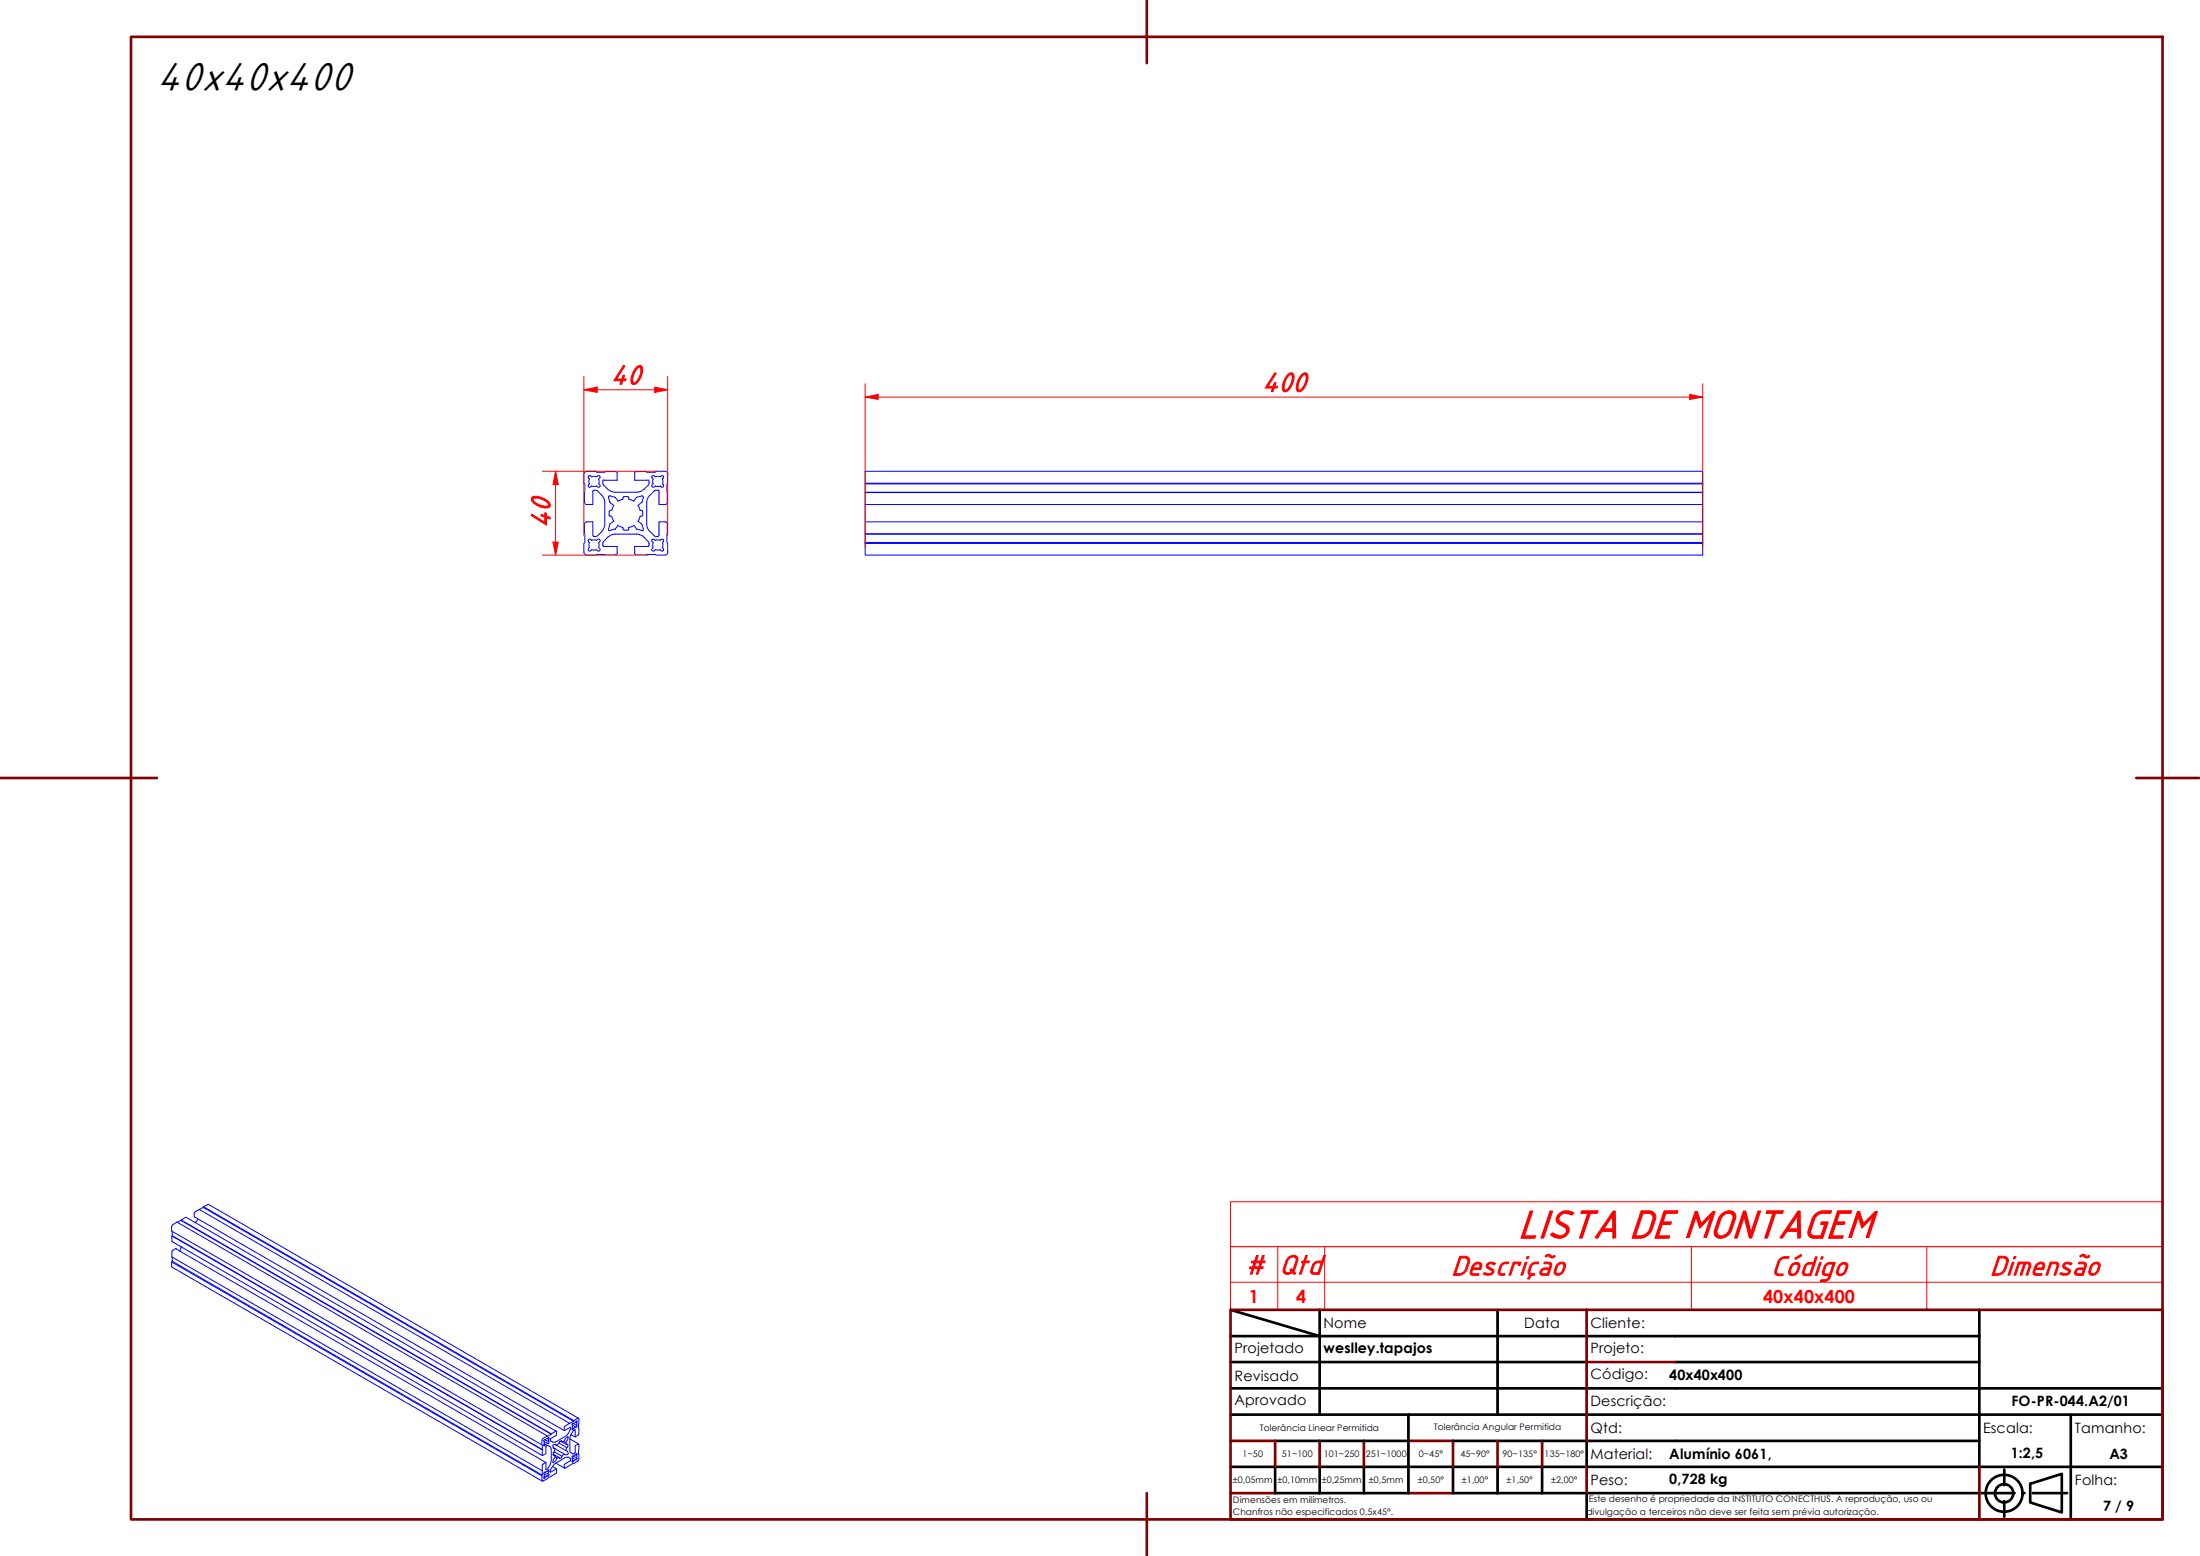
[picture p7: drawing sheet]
<svg xmlns="http://www.w3.org/2000/svg" width="420mm" height="297mm" viewBox="0 0 420 297" stroke-linecap="round" stroke-linejoin="round" font-family="sans-serif">
<!-- layer: Visible ABNT -->
<g fill="none" stroke="#00f" stroke-width=".19">
<path d="M111.5 90.6v1.7l.2 .1-.1 3.5 .2 .4h.2M112 99.6h1.2M112 96.3h1.2M112 99.6l-.3 .2-.1 .2M112.1 90a.6 .6 0 0 0-.6 .6M112.1 90h1.7l.1 .2 3.6-.2M112.4 91.2l.2 .2-.1 .3 .1 .7M112.4 92.5a.29 .29 0 0 0 0 .4 .29 .29 0 0 0 .4 0M112.6 92.4l-.2 .1M112.8 92.9l.2-.1 .3 .1 .6-.1 .2 .1M113 91a.32 .32 0 0 0-.4-.2 .32 .32 0 0 0-.2 .4v.1M113 91l.6-.1 .3 .1"/>
<path d="M113.2 99.6h.1M113.2 99.7v2.5l.2 .2M113.2 93.8v2.5M113.2 96.3h.1M113.4 93.6h.3M113.4 93.6l-.2 .2M113.8 93.6l.4 .2M113.9 91l.2-.1a.29 .29 0 0 1 .4 0 .29 .29 0 0 1 0 .4M114.2 93.8a2.94 2.94 0 0 1 1.3 2.2M114.3 91.4l.1 .7-.1 .3M114.4 92.4l.1 .1M114.5 91.2l-.1 .2"/>
<path d="M114.5 92.5a.29 .29 0 0 1 0 .4 .29 .29 0 0 1-.4 0M115.3 91.7h2.6M115.3 91.6l-.2 .3v.5l.2 .2a2.94 2.94 0 0 0 2.2 1.4M115.5 95.9v4.1M116.2 94.9l.3 1M116.5 94.7l.9 .2M116.5 95.8v.2M116.5 94.7h-.2l-.1 .2M116.5 95.9l.7 .6-.4 .9-.4 .2v.9h.4M116.8 98.6l.4 .9-.7 .6-.3 1.1 .3 .1M117.4 94.9l.2 .1M117.5 94h4.1"/>
<path d="M117.5 90l.4 .2v.2M117.5 95l.5 .7 1-.4M117.9 90.5v1.1M117.9 91.6l-.1 .1M119.2 94.8h.7M119.2 94.8l-.3 .5M119.9 94.8l.2 .2v.3M121.2 90.5v1.1M121.5 95l-.5 .7-.9-.4M121.6 90l-.4 .2v.2M121.6 90l3.6 .2 .1-.2h1.7a.6 .6 0 0 1 .6 .6M122.2 98.6l-.3 .9 .7 .5 .3 1"/>
<path d="M122.5 95.9l-.6 .6 .3 .9 .4 .1 .1 .2M122.6 95.8l-.1 .2M122.7 97.6v.7M122.7 98.3l-.1 .2h-.4M122.9 94.9l-.1-.2h-.2l-1.1 .3M122.9 94.9l-.3 1M123.5 95.9v4.1M123.7 91.6l.3 .2-.2 .8a3 3 0 0 1-2.2 1.4M123.8 91.7h-2.5M124.1 94.6a2 2 0 0 0-.6 1.4M124.5 92.9h.4M124.5 90.9l.2-.1 .5 .2"/>
<path d="M124.5 92.5v.4M124.5 90.9v.4M124.6 91.2l.1 .2M124.7 92.4l-.1 .1M124.8 91.4l-.1 .3 .1 .7M125.2 92.8l-.2 .1M125.2 92.8l.3 .1 .6-.1 .1 .1M125.2 91l.6-.1 .3 .1M125.3 93.6h.4M125.3 93.6l-.4 .2-.8 .7M125.6 93.6l.3 .2M125.9 99.6h1.1l.4 .2v.2"/>
<path d="M125.9 99.7v2.5l-.3 .2M125.9 93.8v2.5M126.1 91a.32 .32 0 0 1 .4-.2 .32 .32 0 0 1 .2 .4v.1M126.5 92.4l.2 .1M126.5 91.4l.1 .7-.1 .3M126.7 92.5a.29 .29 0 0 1 0 .4 .29 .29 0 0 1-.4 0M126.7 91.2l-.2 .2M127.5 90.6l-.1 5.5-.3 .2h-1.2M165.2 99.6h160v2.3M165.2 96.3h160v3.3M165.2 94h160v2.3M165.2 94h160"/>
<path d="M165.2 92.4h160v1.6M165.2 92.3h160v.1M325.2 92.3v-2.3h-160v16h160v-2.3h-160M111.6 100.1l.1 3.5-.2 .1v1.7a.6 .6 0 0 0 .6 .6M112.6 103.6l-.1 .3 .1 .6M112.6 104.5l-.2 .2a.29 .29 0 0 0 0 .4 .29 .29 0 0 0 .4 0l.2-.1M113 104.9l.3 .1 .6-.1M113.4 102.4h.3M114.2 102.2l-.4 .2M114.3 103.6l.1 .6-.1 .3M114.4 104.5l.1 .2M114.5 103.4l-.1 .2"/>
<path d="M114.5 103.4a.3 .3 0 0 0 0-.4 .3 .3 0 0 0-.4 0l-.2 .2-.6-.1-.3 .1-.2-.2a.29 .29 0 0 0-.4 0 .29 .29 0 0 0 0 .4l.2 .2M114.5 104.7a.29 .29 0 0 1 0 .4 .29 .29 0 0 1-.4 0l-.2-.1M115.1 103.7v.4M115.1 104.1l.2 .2M115.3 104.3h2.6M115.5 100a2.7 2.7 0 0 1-1.3 2.2M117.4 101l-.9 .3M117.5 105.9l-3.6-.1-.1 .2h-1.7M117.5 102h4.1M117.5 102h-.4a3.2 3.2 0 0 0-1.9 1.5l-.1 .3M117.6 101l-.2 .1M117.8 104.3h.1"/>
<path d="M117.9 104.3v1.2M117.9 105.5l-.2 .3-.2 .1M118 100.3l1 .4M118 100.3l-.5 .7M118.9 100.6l.1 .4 .2 .2M119.2 101.2h.7M120.1 100.6v.4l-.2 .2M121 100.3l.5 .7M121 100.3l-.9 .4M121.2 105.5v.2l.4 .2M121.3 104.3h-.1M121.5 101l.1 .1"/>
<path d="M121.6 102a2.96 2.96 0 0 1 2.3 1.5l.1 .3M121.7 101l.9 .3M122.9 101.1l-.1 .2h-.2M123.5 100a2 2 0 0 0 .6 1.4M123.8 104.3h-2.6v1.2M124 104.1l-.3 .2M124 103.7v.4M124.1 101.5l.8 .7 .4 .2M124.5 103l.4-.1 .3 .3M124.5 103v.3l.2 .3M124.7 104.5l-.2 .3v.3M124.8 103.6l-.1 .3 .1 .6"/>
<path d="M125.2 105l-.3 .2-.4-.1M125.2 104.9l.3 .1 .6-.1M125.2 103.2l.6-.1 .3 .1 .1-.2a.3 .3 0 0 1 .5 0 .3 .3 0 0 1 0 .4l-.2 .2M125.3 102.4h.4M126.5 104.5l.2 .2a.29 .29 0 0 1 0 .4 .29 .29 0 0 1-.4 0l-.2-.1M126.5 103.6l.1 .6-.1 .3M127.4 100.1v3.5l.1 .1v1.7M127.6 105.4a.6 .6 0 0 1-.7 .6h-1.6l-.1-.2-3.6 .1M165.2 103.6h160v.1M165.2 102h160v1.6M165.2 101.9l160 .1M32.8 236l70.8 40.8v1.1l.7-.4v-1.4l.3-.1a.74 .74 0 0 1 .7 .7v2.1l-.3 .9-.4 .7-.3 .2v-1.3l-.6 .2-.1 .2v1.1"/>
<path d="M32.9 235.1v1.9l70.7 40.9M32.9 240v.8l-.1 .1v.8l.1 .2 70.7 40.9M32.9 235.9l70.7 40.9M33.5 238.4h.1M33.5 238.4l-.7 .5v1.1l70.8 40.8v.8M33.5 238.4l70.8 40.8M33.8 233.3l1.8-.9 70.6 40.8M34.5 238v.6l-.2 .3M34.5 238h.1M34.5 233l70.8 40.8-.8 .3M34.6 232.9l70.7 40.9M37.2 233.3h.1"/>
<path d="M37.8 232.7l-.6 .6M38.1 230.9l1.7-1 70.7 40.8M38.8 230.5l70.7 40.8-.7 .4M38.9 230.4l70.7 40.8-.1 .1M32.8 240.9l70.7 40.8 .1 1.1 2.6-1.6 .1-.8-1.2 .6 .1-.5 .3-.5M32.9 240.8l70.7 40.8-.1 .1M103.5 275.8l.1-1 .9-.7-70.7-40.8-.8 .5-.2 .4v.8l70.7 40.8 .1 .9M103.9 275.2v.4M103.9 275.6l.2 .2-.2 .2zM104.1 274.9a.19 .19 0 0 0-.2 0 .19 .19 0 0 0 0 .3M104.1 274.9l.7 .3a.19 .19 0 0 1 0 .2 .19 .19 0 0 1-.2 .1l-.7-.3M104.6 275.5l-.5 .3"/>
<path d="M104.6 274.6l-.5 .3M104.8 274.8v.4M104.8 274.4v.4l-.2-.2zM105.5 280l.8 .4M105.9 277.2l1.4 .8-.1 .3-.4 .1v-.2l-.9-.5 .1 .4M105.9 277.2l-.2 .1v.5l.2-.1-.3-.1M106 278.1l.4 .2a1.25 1.25 0 0 1-.8 1v-.1a1.15 1.15 0 0 1 .4-1.1zM106 275.8l.4 .2-.3-.3-.5 .2 .1 .6 .3 .1-.3-.3M106.2 279.3l-.7 .7M106.2 279.3l1.6 1M106.8 278.2l-.4 .1M106.8 275.5l-.4 .5 2 1 .1 .5-.6 .2-1.9-1.1-.1 .6"/>
<path d="M107.1 275.1l.2 .2v-.3l-.5 .3v.2M107.7 277.5l-.4 .5M107.7 275.2l-.4 .1 .9 .5 .2-.1v.6h-.2l-1.4-.8M107.8 273.1l-70.7-40.8v-.9l.9-.5 70.8 40.8-1 .8v.6l1.2-.6v.3l-.4 .7-.4 .6-2 1.2a.97 .97 0 0 1-1.1-.4l.1-.3 1.1-.6v-.8l-1 .5M107.9 274.6l.6-.3-.1 .6-.3 .5-.4-.2zM108.1 275.4l.1 .4M108.2 276.3l-.1 .6M108.8 274.7v2.3l.3 .4 .5 .1 .3-.2v-1.3l.5-.4 .2 .2v2.8l-.2 .3-.8 .5-1.8 .9v-.7l1.1-.7v-.5a.85 .85 0 0 0-1-.2l-1.7 1.1M108.8 274.7l1.7 .9M109 273.9l.9 .4M109.3 278.3v.5M109.3 278.8l.2 .1-.2 .2z"/>
<path d="M109.3 272.5l.2 .2-.2 .2zM109.3 272.1v.4M109.5 278l.6 .3a.19 .19 0 0 1 .1 .3 .19 .19 0 0 1-.3 0l-.6-.3M109.5 278l-.2-.1-.1 .2 .1 .2M109.5 271.8l.7 .5-.2 .2-.7-.4M109.5 271.8a.19 .19 0 0 0-.2 0 .19 .19 0 0 0 0 .3M109.6 271.2l.7-.5 .3 .1v2.9l-.2 .2-.5 .4v-1.3l-.5 .2a1.97 1.97 0 0 0-.6 1.5M109.9 278.6l-.4 .3M109.9 277.7l-.4 .3M109.9 272.4l-.4 .3M109.9 271.5l-.4 .3M110.1 277.9v.4"/>
<path d="M110.1 277.5h.1l-.1 .4-.2-.2zM110.1 271.6v.5M110.1 271.3h.1l-.1 .3-.2-.1zM103.9 281.4v.5M103.9 281.9l.2 .1-.2 .2zM104.1 281.1l-.2-.1-.1 .2 .1 .2M104.1 281.1l.7 .3v.3l-.2 .1-.7-.4M104.6 281.7l-.5 .3M104.6 280.8l-.3 .1-.2 .2M104.8 281v.4M104.8 280.6v.4l-.2-.2z"/>
</g>
<path d="M244 238v12M253 238v12M323 238v12M368 238v12M413 238v-8.6h-178v20.6h178v-5.2h-178" fill="none" stroke="#f00" stroke-width=".19"/>
<path d="M235 238h178v6.8" fill="none" stroke="#f00" stroke-width=".22"/>
<!-- layer: Borda A3/A4 (ABNT) -->
<g fill="none" stroke="#800000" stroke-width=".51">
<path d="M25 7h388v283.1h-388zM219 0v12.1M0 148.5h30M408 148.5h12M235 250h178v40.1h-178zM303 250v25.1M235 275.1h8.5v4.9M252 275.1v4.9M260.5 275.1v4.9M269 275.1h8.5v4.9M286 275.1v4.9M294.5 275.1v4.9"/>
<path d="M303 260h17M219 285v12M235 285h8.5M269 285h8.5M303 280v5M378 280v10.1"/>
</g>
<g fill="none" stroke="#000" stroke-width=".51">
<path d="M235 255.1h143M235 250l17 5.1M252 250v20.1M286 250v10M378 250v30M235 260h51M235 265h178M235 270.1h178M243.5 275.1h25.5M269 270.1v14.9h-25.5v-5M277.5 275.1h25.5M286 260h17"/>
<path d="M286 260v10.1M303 275.1h75M303 275.1v4.9M320 260h58M395.5 270.1v20M235 280h178M252 280v5M260.5 280v5M277.5 280v5h100.5M286 280v5M294.5 280v5M303 285v5.1"/>
<path d="M378.3 285h6.4M382.8 280.5v3M382.8 286.6v2.9M386.3 285h.4M387.7 283.3l6.1-1.9v7.3l-6.1-1.9zM388.2 285h6.6"/>
<circle cx="382.7" cy="285.1" r="3.5"/>
<circle cx="382.7" cy="285.1" r="1.75"/>
</g>
<path d="M111.5 74.4h2.5" fill="none" stroke="#f00" stroke-width=".19"/>
<path d="M111.5 74.4l2.5-.5v1z" fill="#f00"/>
<path d="M111.5 74.4l2.5-.5v1zM125 74.4h2.5" fill="none" stroke="#f00" stroke-width=".19"/>
<path d="M125 73.9l2.5 .5-2.5 .5z" fill="#f00"/>
<path d="M111.5 71.9v30.3M114 74.4h11M125 73.9l2.5 .5-2.5 .5zM127.5 71.9v30.3M106.1 103.5v2.5" fill="none" stroke="#f00" stroke-width=".19"/>
<path d="M105.6 103.5h1l-.5 2.5z" fill="#f00"/>
<path d="M106.1 90v2.5M105.6 103.5h1l-.5 2.5z" fill="none" stroke="#f00" stroke-width=".19"/>
<path d="M106.1 90l.5 2.5h-1z" fill="#f00"/>
<path d="M165.2 75.8h2.5M103.6 90h21.8M106.1 90l.5 2.5h-1zM106.1 92.5v11M103.6 106h20.2" fill="none" stroke="#f00" stroke-width=".19"/>
<path d="M165.2 75.8l2.5-.5v.9z" fill="#f00"/>
<path d="M165.2 75.8l2.5-.5v.9zM322.7 75.8h2.5" fill="none" stroke="#f00" stroke-width=".19"/>
<path d="M322.7 75.3l2.5 .5-2.5 .4z" fill="#f00"/>
<path d="M165.2 73.3v31.2M167.7 75.8h155M322.7 75.3l2.5 .5-2.5 .4zM325.2 73.3v31.2" fill="none" stroke="#f00" stroke-width=".19"/>
<text font-size="8.2" x="30" y="17.2">40x40x400</text>
<text font-size="8.1" fill="#f00" x="289.9" y="236.3">LISTA DE MONTAGEM</text>
<g font-size="5.6" fill="#f00">
<text x="116.6" y="73.3">40</text>
<text x="241" y="74.7">400</text>
<text x="105" y="100.8" transform="rotate(-90 105 100.8)">40</text>
<text x="237.8" y="243.2">#</text>
<text x="244.3" y="243.2">Qtd</text>
<text x="277.2" y="243.4">Descrição</text>
<text x="338.3" y="243.4">Código</text>
<text x="380" y="243.4">Dimensão</text>
</g>
<g font-size="3.4" fill="#f00">
<text x="238.5" y="248.7">1</text>
<text x="247.5" y="248.7">4</text>
<text x="336.7" y="248.7">40x40x400</text>
</g>
<g font-size="2.7">
<text x="252.8" y="253.5">Nome</text>
<text x="291.1" y="253.5">Data</text>
<text x="303.8" y="253.5">Cliente:</text>
<text x="235.8" y="258.3">Projetado</text>
<text x="235.8" y="263.6">Revisado</text>
<text x="252.8" y="258.3">weslley.tapajos</text>
<text x="303.8" y="263.3">Código:</text>
<text x="303.8" y="258.3">Projeto:</text>
<text x="318.8" y="263.5">40x40x400</text>
<text x="235.8" y="268.3">Aprovado</text>
<text x="303.8" y="268.3">Descrição:</text>
<text x="384.2" y="268.4">FO-PR-044.A2/01</text>
<text x="303.8" y="273.5">Qtd:</text>
<text x="378.8" y="273.5">Escala:</text>
<text x="396.2" y="273.5">Tamanho:</text>
<text x="303.8" y="278.6">Material:</text>
<text x="318.8" y="278.5">Alumínio 6061,</text>
<text x="384" y="278.4">1:2,5</text>
<text x="402.8" y="278.6">A3</text>
<text x="303.8" y="283.5">Peso:</text>
<text x="318.8" y="283.3">0,728 kg</text>
<text x="396.2" y="283.6">Folha:</text>
<text x="401.6" y="288.4">7 / 9</text>
</g>
<g font-size="1.7">
<text x="240.6" y="273.2">Tolerância Linear Permitida</text>
<text x="273.8" y="273">Tolerância Angular Permitida</text>
<text x="237.3" y="278.2">1~50</text>
<text x="244.8" y="278.2">51~100</text>
<text x="252.9" y="278.2">101~250</text>
<text x="260.9" y="278.2">251~1000</text>
<text x="271" y="278.2">0~45°</text>
<text x="279" y="278.2">45~90°</text>
<text x="287" y="278.2">90~135°</text>
<text x="295" y="278.2">135~180°</text>
<text x="235.5" y="286.9">Dimensões em milímetros.</text>
<text x="235.5" y="283.1">±0,05mm</text>
<text x="244" y="283.1">±0,10mm</text>
<text x="252.5" y="283.1">±0,25mm</text>
<text x="261.4" y="283.1">±0,5mm</text>
<text x="270.8" y="283.1">±0,50°</text>
<text x="279.2" y="283.1">±1,00°</text>
<text x="287.7" y="283.1">±1,50°</text>
<text x="296.2" y="283.1">±2,00°</text>
<text x="303.5" y="286.8">Este desenho é propriedade da INSTITUTO CONECTHUS. A reprodução, uso ou</text>
<text x="235.5" y="289.2">Chanfros não especificados 0,5x45°.</text>
<text x="303" y="289.2">divulgação a terceiros não deve ser feita sem prévia autorização.</text>
</g>
</svg>
